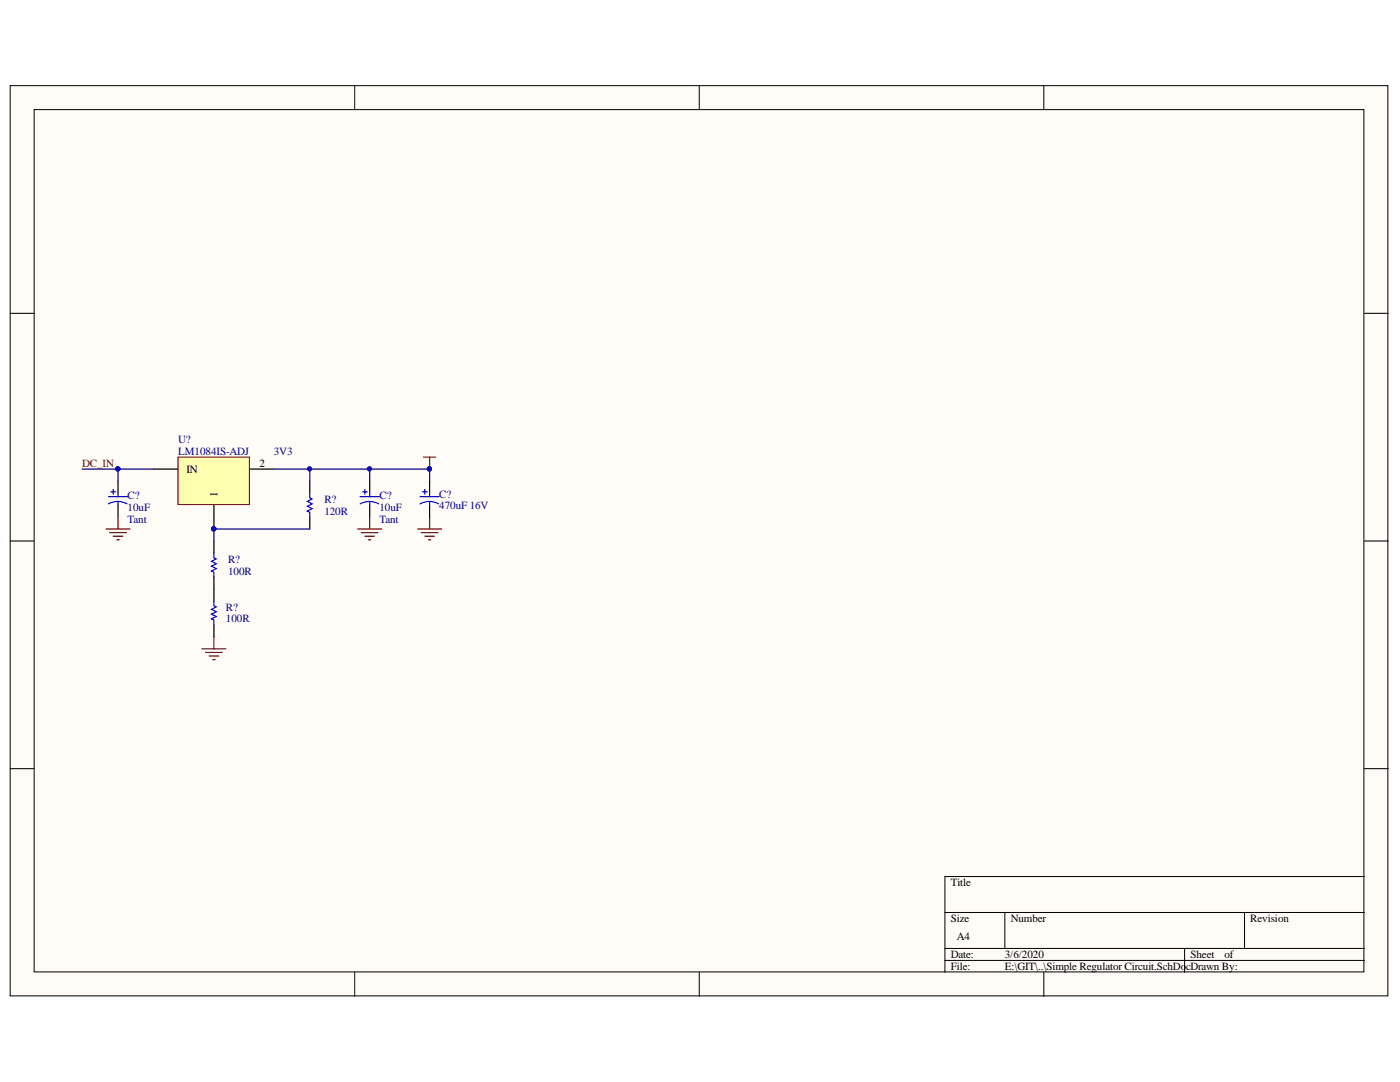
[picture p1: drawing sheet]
<svg xmlns="http://www.w3.org/2000/svg" width="279mm" height="216mm" viewBox="0 0 279 216" stroke-linecap="round" stroke-linejoin="round" font-family="sans-serif">
<g fill="#fffcf8" stroke="#000" stroke-width=".2">
<path d="M2 17.1h275v181.6h-275z"/>
<path d="M6.8 21.9h265.4v172h-265.4z"/>
</g>
<g fill="none" stroke="#000" stroke-width=".2">
<path d="M70.8 17.1v4.8M139.6 17.1v4.8M208.3 17.1v4.8M2 62.5h4.8M272.3 62.5h4.8M2 108h4.8M272.3 108h4.8M2 153.4h4.8M272.3 153.4h4.8M272.3 174.9h-83.7v19.1M70.8 194v4.8M139.6 194v4.8"/>
<path d="M188.6 182.1h83.7M188.6 189.2h83.7M188.6 191.6h83.7M200.5 182.1v7.1M208.3 194v4.8M236.4 189.2v4.8M248.4 182.1v7.1"/>
</g>
<path d="M23.6 96v2.4M61.8 96v2.4M73.8 96v2.4M23.6 100.8v2.4M42.7 108v2.3M42.7 115.1v4.8M61.8 103.2v2.4M73.8 100.8v2.4M42.7 124.7v2.4" fill="none" stroke="#000" stroke-width=".24"/>
<g fill="none" stroke="#00f" stroke-width=".24">
<path d="M21.6 99.1h3.9M22.1 98.1h1M22.6 97.7v.9M23.6 98.4v.7M61.8 98.4v.9l.5 .3-1 .5 1 .4-1 .5 1 .5-1 .5 .5 .2v1M71.9 99.1h3.8M72.3 98.1h1M72.8 97.7v.9M73.8 98.4v.7M23.6 100.1l1.1 .1 .6 .3M23.6 100.1l-1.2 .1-.7 .3M23.6 100.1v.7"/>
<path d="M42.7 110.3v1l.5 .2-1 .5 1 .5-1 .5 1 .5-1 .4 .5 .3v.9M42.7 119.9v1l.5 .2-1 .5 1 .5-1 .4 1 .5-1 .5 .5 .2v1M73.8 100.1l1.1 .1 .7 .3M73.8 100.1l-1.2 .1-.7 .3M73.8 100.1v.7"/>
</g>
<path d="M30.7 93.6h-7.1v2.4M54.6 93.6h31.1v2.4M61.8 93.6v2.4M73.8 93.6v2.4" fill="none" stroke="#000080" stroke-width=".24"/>
<g fill="#000080" stroke="#000080" stroke-width=".2">
<circle cx="85.7" cy="93.6" r=".43"/>
<circle cx="61.8" cy="93.6" r=".43"/>
<circle cx="23.5" cy="93.6" r=".43"/>
<circle cx="73.7" cy="93.6" r=".43"/>
</g>
<g fill="none" stroke="#800000" stroke-width=".24">
<path d="M84.5 91.2h2.4M85.7 91.2v2.4M21.2 105.6h4.7M21.9 106.3h3.3M22.6 107h1.9M23.3 107.7h.5M23.6 103.2v2.4M71.4 105.6h4.8M72.1 106.3h3.4M72.8 107h1.9M73.5 107.7h.5M73.8 103.2v2.4"/>
<path d="M40.3 129.5h4.8M41 130.2h3.4M41.7 130.9h1.9M42.4 131.6h.5M42.7 127.1v2.4"/>
</g>
<path d="M35.5 91.2h14.3v9.5h-14.3z" fill="#ffffb0" stroke="#800000" stroke-width=".2"/>
<path d="M30.7 93.6h4.8M49.9 93.6h4.7M85.7 96v2.4M85.7 100.8v2.4" fill="none" stroke="#000" stroke-width=".24"/>
<path d="M83.3 105.6h4.8M84.1 106.3h3.3M84.8 107h1.9M85.5 107.7h.5M85.7 103.2v2.4" fill="none" stroke="#800000" stroke-width=".24"/>
<path d="M83.8 99.1h3.9M84.3 98.1h1M84.8 97.7v.9M85.7 98.4v.7M85.7 100.1l1.1 .1 .7 .3M85.7 100.1l-1.1 .1-.8 .3M85.7 100.1v.7" fill="none" stroke="#00f" stroke-width=".24"/>
<path d="M16.4 93.6h7.2M61.8 105.6h-19.1v2.4" fill="none" stroke="#000080" stroke-width=".24"/>
<circle cx="23.5" cy="93.6" r=".43" fill="#000080" stroke="#000080" stroke-width=".2"/>
<text font-size="5.6" fill="#000080" x="42" y="104.1">PIU?01</text>
<g font-size="2.2" fill="#000080">
<text x="35.5" y="88.3">U?</text>
<text x="35.5" y="90.8">LM1084IS-ADJ</text>
<text x="54.7" y="90.8">3V3</text>
<text x="25.5" y="99.6">C?</text>
<text x="25.5" y="101.9">10uF</text>
<text x="64.7" y="100.3">R?</text>
<text x="75.7" y="99.6">C?</text>
<text x="75.7" y="101.9">10uF</text>
<text x="87.7" y="99.3">C?</text>
<text x="87.7" y="101.5">470uF 16V</text>
<text x="25.5" y="104.4">Tant</text>
<text x="64.7" y="102.7">120R</text>
<text x="75.7" y="104.4">Tant</text>
<text x="45.5" y="112.3">R?</text>
<text x="45.5" y="114.6">100R</text>
<text x="45.1" y="121.8">R?</text>
<text x="45.1" y="124.2">100R</text>
</g>
<text font-size="2.2" fill="#800000" x="16.4" y="93.1">DC_IN</text>
<g font-size="2.2">
<text x="37.2" y="94.3">IN</text>
<text x="51.8" y="93.1">2</text>
<text x="43.4" y="99.1" transform="rotate(-90 43.4 99.1)">1</text>
<text x="189.8" y="176.8">Title</text>
<text x="189.8" y="184">Size</text>
<text x="201.7" y="184">Number</text>
<text x="249.5" y="184">Revision</text>
<text x="189.8" y="191.2">Date:</text>
<text x="191" y="187.6">A4</text>
<text x="200.5" y="191.2">3/6/2020</text>
<text x="237.6" y="191.2">Sheet</text>
<text x="244.4" y="191.2">of</text>
<text x="189.8" y="193.6">File:</text>
<text x="200.5" y="193.6">E:\GIT\..\Simple Regulator Circuit.SchDocDrawn By:</text>
</g>
</svg>
